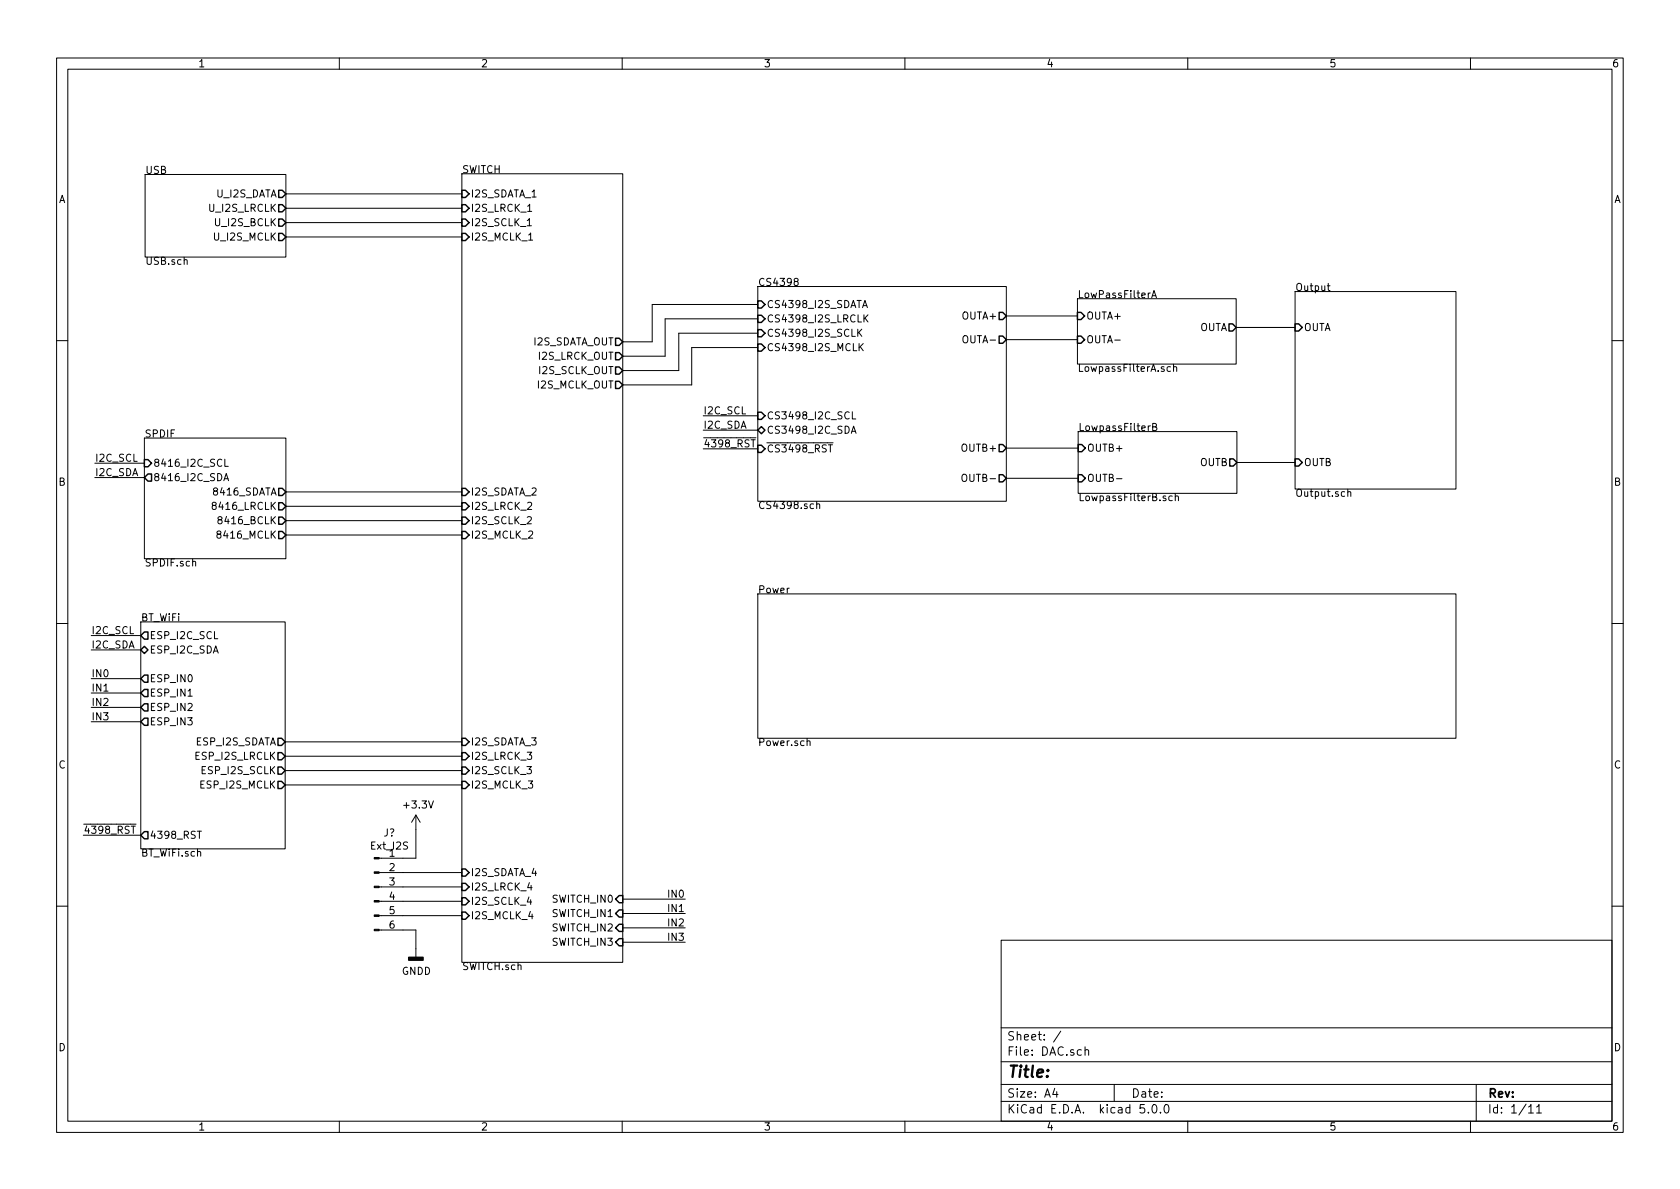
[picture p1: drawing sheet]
EESchema Schematic File Version 4
LIBS:DAC-cache
LIBS:ZK_Power-cache
EELAYER 26 0
EELAYER END
$Descr A4 11693 8268
encoding utf-8
Sheet 1 11
Title ""
Date ""
Rev ""
Comp ""
Comment1 ""
Comment2 ""
Comment3 ""
Comment4 ""
$EndDescr
$Sheet
S 1010 1205 980  575 
U 5B96702D
F0 "USB" 50
F1 "USB.sch" 50
F2 "U_I2S_BCLK" O R 1990 1540 50 
F3 "U_I2S_MCLK" O R 1990 1640 50 
F4 "U_I2S_DATA" O R 1990 1340 50 
F5 "U_I2S_LRCLK" O R 1990 1440 50 
$EndSheet
$Sheet
S 1005 3040 985  840 
U 5B9CD85A
F0 "SPDIF" 50
F1 "SPDIF.sch" 50
F2 "8416_I2C_SCL" I L 1005 3215 50 
F3 "8416_I2C_SDA" O L 1005 3315 50 
F4 "8416_SDATA" O R 1990 3415 50 
F5 "8416_LRCLK" O R 1990 3515 50 
F6 "8416_BCLK" O R 1990 3615 50 
F7 "8416_MCLK" O R 1990 3715 50 
$EndSheet
$Sheet
S 980  4320 1005 1580
U 5B9CDC3B
F0 "BT_WiFi" 50
F1 "BT_WiFi.sch" 50
F2 "ESP_I2C_SCL" O L 980 4415 50 
F3 "ESP_I2C_SDA" B L 980 4515 50 
F4 "ESP_I2S_MCLK" O R 1985 5455 50 
F5 "ESP_I2S_SCLK" O R 1985 5355 50 
F6 "ESP_I2S_LRCLK" O R 1985 5255 50 
F7 "ESP_I2S_SDATA" O R 1985 5155 50 
F8 "ESP_IN0" O L 980 4715 50 
F9 "ESP_IN1" O L 980 4815 50 
F10 "ESP_IN2" O L 980 4915 50 
F11 "ESP_IN3" O L 980 5015 50 
F12 "4398_RST" O L 980 5805 50 
$EndSheet
$Sheet
S 3215 1200 1120 5490
U 5B9CDD2E
F0 "SWITCH" 50
F1 "SWITCH.sch" 50
F2 "I2S_MCLK_1" I L 3215 1640 50 
F3 "I2S_MCLK_2" I L 3215 3715 50 
F4 "I2S_MCLK_3" I L 3215 5455 50 
F5 "I2S_MCLK_4" I L 3215 6365 50 
F6 "I2S_SCLK_1" I L 3215 1540 50 
F7 "I2S_SCLK_2" I L 3215 3615 50 
F8 "I2S_SCLK_3" I L 3215 5355 50 
F9 "I2S_SCLK_4" I L 3215 6265 50 
F10 "SWITCH_IN0" I R 4335 6250 50 
F11 "SWITCH_IN1" I R 4335 6350 50 
F12 "I2S_SCLK_OUT" O R 4335 2570 50 
F13 "I2S_MCLK_OUT" O R 4335 2670 50 
F14 "I2S_LRCK_1" I L 3215 1440 50 
F15 "I2S_LRCK_2" I L 3215 3515 50 
F16 "I2S_LRCK_3" I L 3215 5255 50 
F17 "I2S_LRCK_4" I L 3215 6165 50 
F18 "I2S_LRCK_OUT" O R 4335 2470 50 
F19 "I2S_SDATA_1" I L 3215 1340 50 
F20 "SWITCH_IN2" I R 4335 6450 50 
F21 "I2S_SDATA_OUT" O R 4335 2370 50 
F22 "I2S_SDATA_2" I L 3215 3415 50 
F23 "I2S_SDATA_3" I L 3215 5155 50 
F24 "I2S_SDATA_4" I L 3215 6065 50 
F25 "SWITCH_IN3" I R 4335 6550 50 
$EndSheet
$Sheet
S 5275 1985 1730 1495
U 5B9CDD33
F0 "CS4398" 50
F1 "CS4398.sch" 50
F2 "OUTA+" O R 7005 2190 50 
F3 "OUTA-" O R 7005 2355 50 
F4 "OUTB-" O R 7005 3320 50 
F5 "OUTB+" O R 7005 3110 50 
F6 "CS4398_I2S_SDATA" I L 5275 2110 50 
F7 "CS4398_I2S_SCLK" I L 5275 2310 50 
F8 "CS4398_I2S_LRCLK" I L 5275 2210 50 
F9 "CS4398_I2S_MCLK" I L 5275 2410 50 
F10 "CS3498_I2C_SCL" I L 5275 2885 50 
F11 "CS3498_I2C_SDA" B L 5275 2985 50 
F12 "~CS3498_RST" I L 5275 3115 50 
$EndSheet
$Sheet
S 7500 2070 1105 455 
U 5B9CDD38
F0 "LowPassFilterA" 50
F1 "LowpassFilterA.sch" 50
F2 "OUTA+" I L 7500 2190 50 
F3 "OUTA-" I L 7500 2355 50 
F4 "OUTA" O R 8605 2270 50 
$EndSheet
$Sheet
S 9015 2020 1120 1375
U 5B9CDD3B
F0 "Output" 50
F1 "Output.sch" 50
F2 "OUTA" I L 9015 2270 50 
F3 "OUTB" I L 9015 3210 50 
$EndSheet
$Sheet
S 5275 4125 4860 1005
U 5B9CDD3E
F0 "Power" 50
F1 "Power.sch" 50
$EndSheet
$Sheet
S 7505 2995 1105 430 
U 5B98C629
F0 "LowpassFilterB" 50
F1 "LowpassFilterB.sch" 50
F2 "OUTB+" I L 7505 3110 50 
F3 "OUTB-" I L 7505 3320 50 
F4 "OUTB" O R 8610 3210 50 
$EndSheet
$Comp
L Connector:Conn_01x06_Male J?
U 1 1
P 2605 6165
F 0 "J?" H 2711 6543 50  0000 C CNN
F 1 "Ext_I2S" H 2711 6452 50  0000 C CNN
F 2 "" H 2605 6165 50  0001 C CNN
F 3 "~" H 2605 6165 50  0001 C CNN
	1    2605 6165
	1    0    0    -1  
$EndComp
Wire Wire Line
	2805 6065 3215 6065
Wire Wire Line
	3215 6165 2805 6165
Wire Wire Line
	2805 6265 3215 6265
Wire Wire Line
	3215 6365 2805 6365
Wire Wire Line
	2805 6465 2895 6465
Wire Wire Line
	2895 6465 2895 6595
$Comp
L power:GNDD #PWR?
U 1 1
P 2895 6595
F 0 "#PWR?" H 2895 6345 50  0001 C CNN
F 1 "GNDD" H 2899 6440 50  0000 C CNN
F 2 "" H 2895 6595 50  0001 C CNN
F 3 "" H 2895 6595 50  0001 C CNN
	1    2895 6595
	1    0    0    -1  
$EndComp
Wire Wire Line
	2805 5965 2895 5965
Wire Wire Line
	2895 5965 2895 5765
$Comp
L power:+3.3V #PWR?
U 1 1
P 2895 5765
F 0 "#PWR?" H 2895 5615 50  0001 C CNN
F 1 "+3.3V" H 2910 5938 50  0000 C CNN
F 2 "" H 2895 5765 50  0001 C CNN
F 3 "" H 2895 5765 50  0001 C CNN
	1    2895 5765
	1    0    0    -1  
$EndComp
Wire Wire Line
	1985 5455 3215 5455
Wire Wire Line
	3215 5355 1985 5355
Wire Wire Line
	1985 5255 3215 5255
Wire Wire Line
	3215 5155 1985 5155
Wire Wire Line
	1990 3715 3215 3715
Wire Wire Line
	3215 3615 1990 3615
Wire Wire Line
	1990 3515 3215 3515
Wire Wire Line
	3215 3415 1990 3415
Wire Wire Line
	1990 1640 3215 1640
Wire Wire Line
	3215 1540 1990 1540
Wire Wire Line
	3215 1440 1990 1440
Wire Wire Line
	1990 1340 3215 1340
Text Label 635  4415 0    50   ~ 0
I2C_SCL
Wire Wire Line
	635  4415 980  4415
Wire Wire Line
	635  4515 980  4515
Text Label 635  4515 0    50   ~ 0
I2C_SDA
Text Label 4895 2885 0    50   ~ 0
I2C_SCL
Wire Wire Line
	4895 2885 5275 2885
Wire Wire Line
	4895 2985 5275 2985
Text Label 4895 2985 0    50   ~ 0
I2C_SDA
Wire Wire Line
	5275 3115 4895 3115
Text Label 4895 3115 0    50   ~ 0
~4398_RST
Text Label 580  5805 0    50   ~ 0
~4398_RST
Wire Wire Line
	580  5805 980  5805
Wire Wire Line
	980  4715 635  4715
Wire Wire Line
	980  4815 635  4815
Wire Wire Line
	980  4915 635  4915
Wire Wire Line
	980  5015 635  5015
Text Label 635  4715 0    50   ~ 0
IN0
Text Label 635  4815 0    50   ~ 0
IN1
Text Label 635  4915 0    50   ~ 0
IN2
Text Label 635  5015 0    50   ~ 0
IN3
Text Label 4770 6250 2    50   ~ 0
IN0
Text Label 4770 6350 2    50   ~ 0
IN1
Text Label 4770 6450 2    50   ~ 0
IN2
Text Label 4770 6550 2    50   ~ 0
IN3
Wire Wire Line
	4335 6550 4770 6550
Wire Wire Line
	4335 6450 4770 6450
Wire Wire Line
	4335 6350 4770 6350
Wire Wire Line
	4335 6250 4770 6250
Wire Wire Line
	4335 2670 4815 2670
Wire Wire Line
	4815 2670 4815 2410
Wire Wire Line
	4815 2410 5275 2410
Wire Wire Line
	4335 2570 4725 2570
Wire Wire Line
	4725 2570 4725 2310
Wire Wire Line
	4725 2310 5275 2310
Wire Wire Line
	4335 2470 4630 2470
Wire Wire Line
	4630 2470 4630 2210
Wire Wire Line
	4630 2210 5275 2210
Wire Wire Line
	4335 2370 4540 2370
Wire Wire Line
	4540 2370 4540 2110
Wire Wire Line
	4540 2110 5275 2110
Text Label 660  3215 0    50   ~ 0
I2C_SCL
Wire Wire Line
	660  3215 1005 3215
Wire Wire Line
	660  3315 1005 3315
Text Label 660  3315 0    50   ~ 0
I2C_SDA
Wire Wire Line
	7005 2190 7500 2190
Wire Wire Line
	7005 2355 7495 2355
Wire Wire Line
	7005 3110 7505 3110
Wire Wire Line
	7005 3320 7505 3320
Wire Wire Line
	8605 2270 9015 2270
Wire Wire Line
	8610 3210 9015 3210
$EndSCHEMATC
